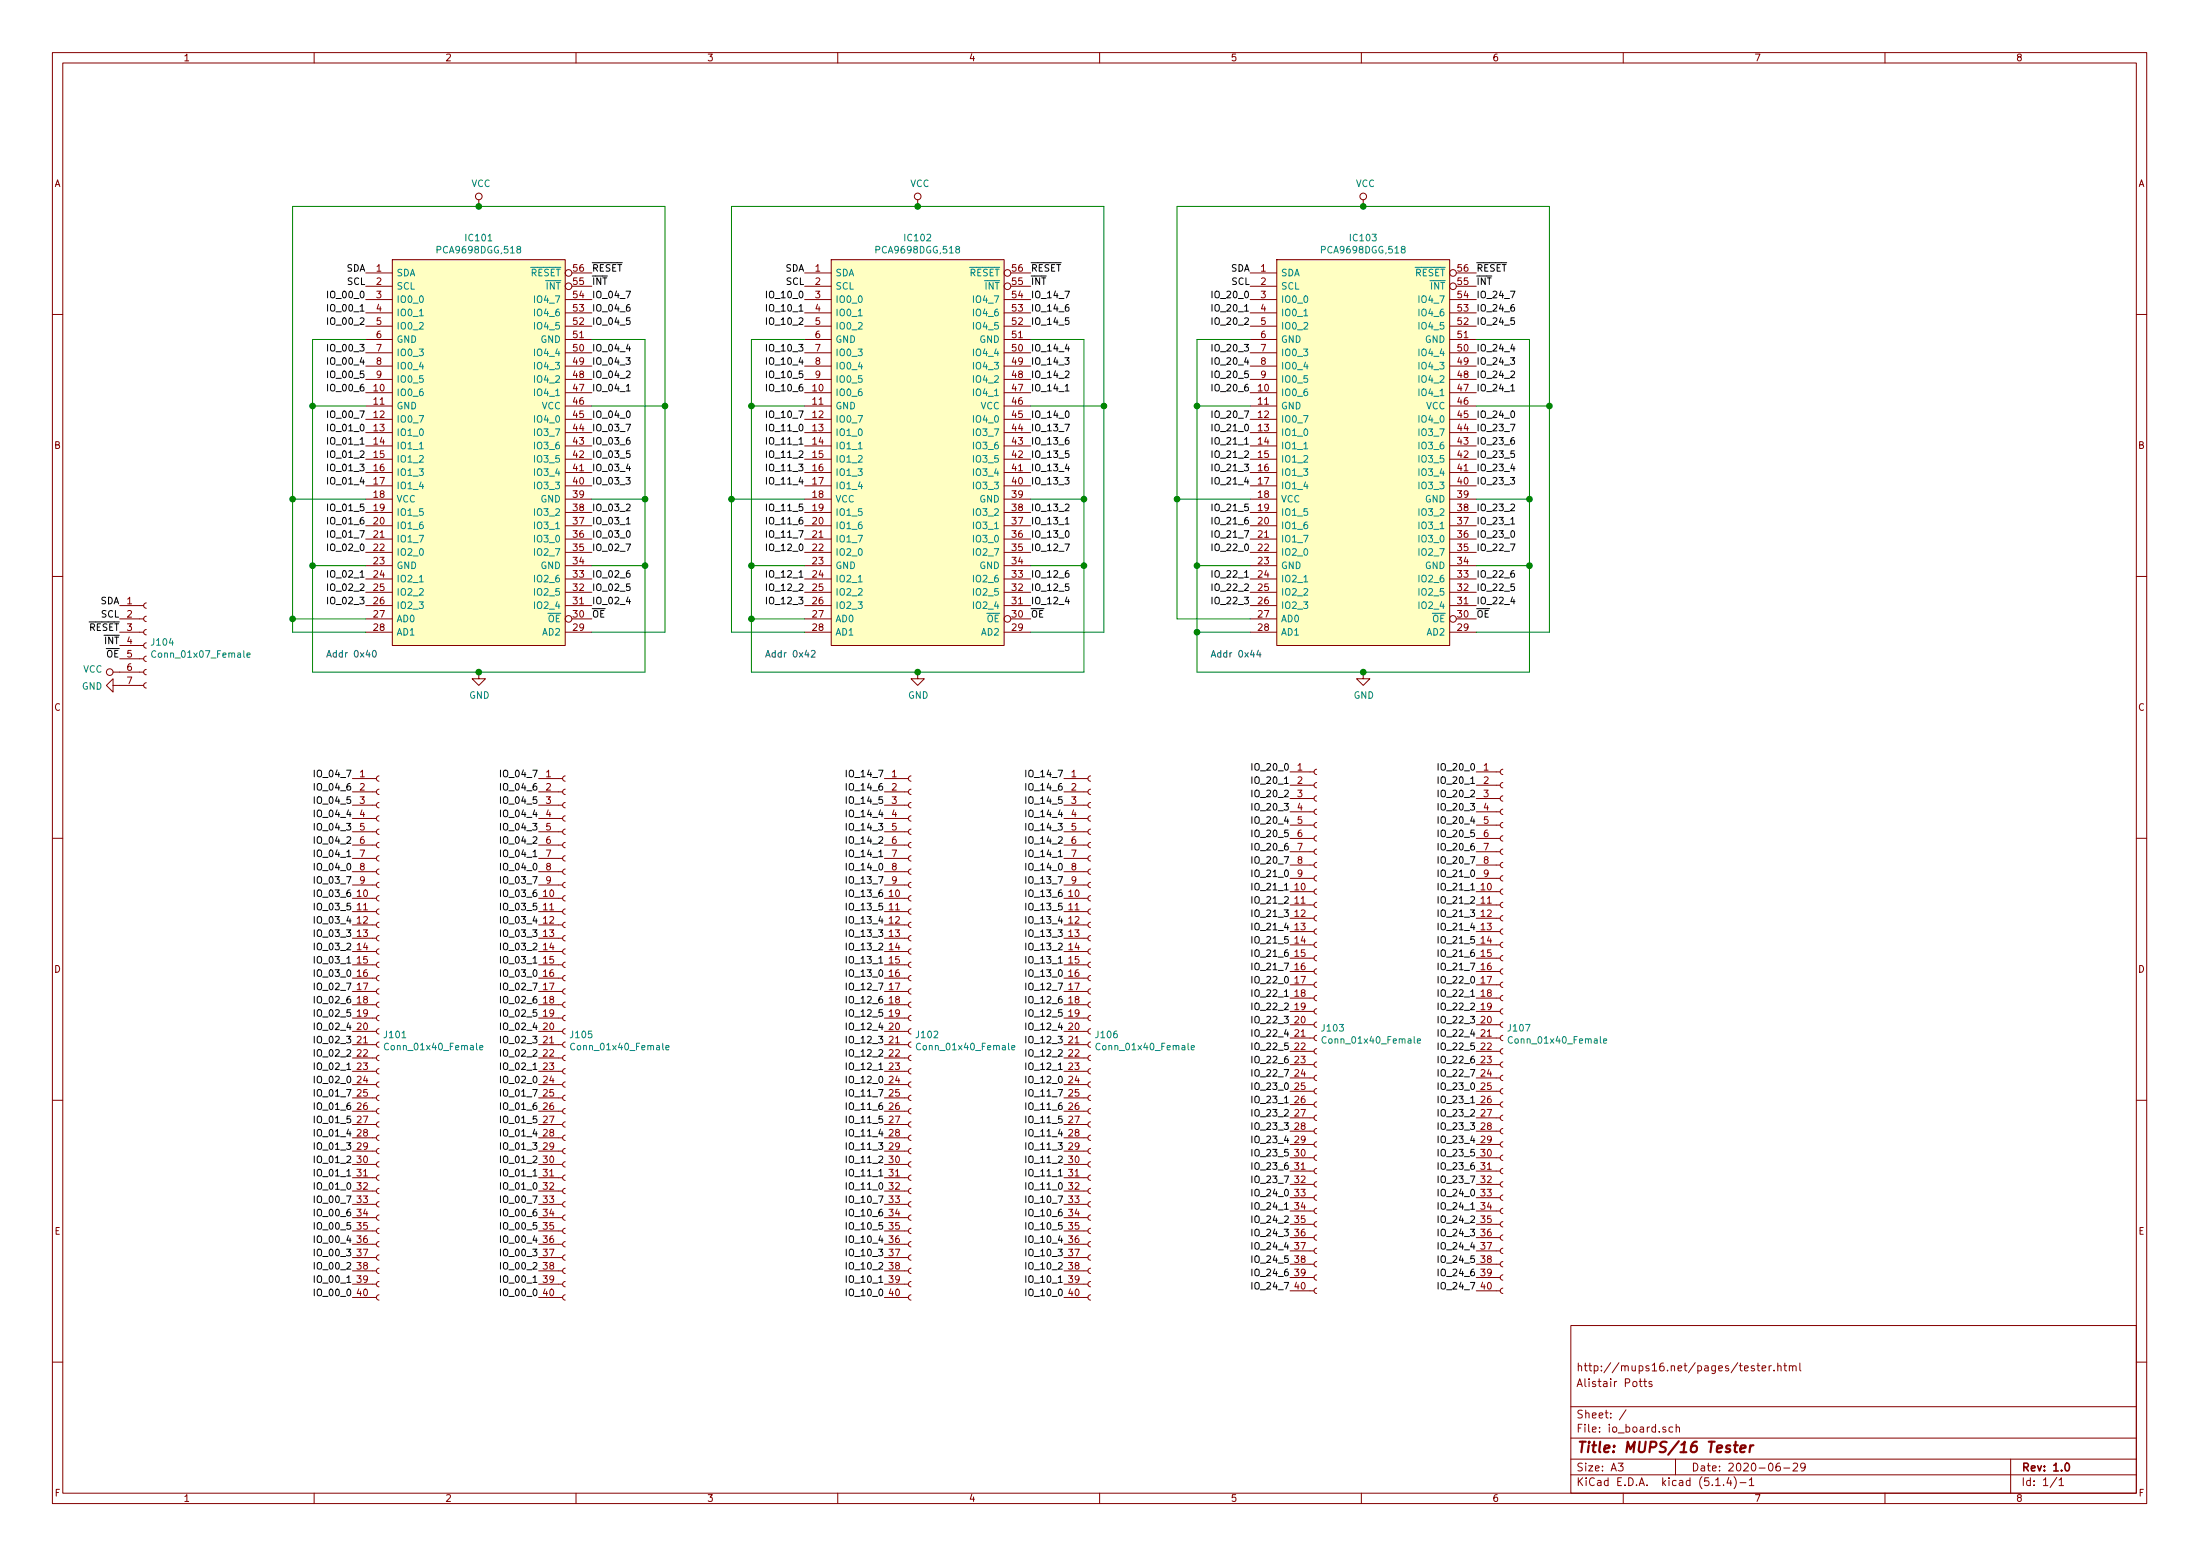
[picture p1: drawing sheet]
EESchema Schematic File Version 4
EELAYER 30 0
EELAYER END
$Descr A3 16535 11693
encoding utf-8
Sheet 1 1
Title "MUPS/16 Tester"
Date "2020-06-29"
Rev "1.0"
Comp ""
Comment1 "Alistair Potts"
Comment2 "http://mups16.net/pages/tester.html"
Comment3 ""
Comment4 ""
$EndDescr
$Comp
L SamacSys_Parts:PCA9698DGG,518 IC101
U 1 1
P 2750 2050
F 0 "IC101" H 3600 2315 50  0000 C CNN
F 1 "PCA9698DGG,518" H 3600 2224 50  0000 C CNN
F 2 "SamacSys_Parts:SOP50P810X120-56N" H 4300 2150 50  0001 L CNN
F 3 "http://www.nxp.com/docs/en/data-sheet/PCA9698.pdf" H 4300 2050 50  0001 L CNN
F 4 "Interface - I/O Expanders 40BT I2C FM+TPGPIO IN-RS-PU OE" H 4300 1950 50  0001 L CNN "Description"
F 5 "1.2" H 4300 1850 50  0001 L CNN "Height"
F 6 "771-PCA9698DGG-T" H 4300 1750 50  0001 L CNN "Mouser Part Number"
F 7 "https://www.mouser.co.uk/ProductDetail/NXP-Semiconductors/PCA9698DGG518?qs=LOCUfHb8d9vt%2F8QN9%2FBdTQ%3D%3D" H 4300 1650 50  0001 L CNN "Mouser Price/Stock"
F 8 "NXP" H 4300 1550 50  0001 L CNN "Manufacturer_Name"
F 9 "PCA9698DGG,518" H 4300 1450 50  0001 L CNN "Manufacturer_Part_Number"
	1    2750 2050
	1    0    0    -1  
$EndComp
$Comp
L Connector:Conn_01x40_Female J101
U 1 1
P 2850 7750
F 0 "J101" H 2878 7726 50  0000 L CNN
F 1 "Conn_01x40_Female" H 2878 7635 50  0000 L CNN
F 2 "Connector_PinSocket_2.54mm:PinSocket_2x20_P2.54mm_Vertical" H 2850 7750 50  0001 C CNN
F 3 "~" H 2850 7750 50  0001 C CNN
	1    2850 7750
	1    0    0    -1  
$EndComp
$Comp
L Connector:Conn_01x40_Female J102
U 1 1
P 6850 7750
F 0 "J102" H 6878 7726 50  0000 L CNN
F 1 "Conn_01x40_Female" H 6878 7635 50  0000 L CNN
F 2 "Connector_PinSocket_2.54mm:PinSocket_2x20_P2.54mm_Vertical" H 6850 7750 50  0001 C CNN
F 3 "~" H 6850 7750 50  0001 C CNN
	1    6850 7750
	1    0    0    -1  
$EndComp
$Comp
L Connector:Conn_01x40_Female J103
U 1 1
P 9900 7700
F 0 "J103" H 9928 7676 50  0000 L CNN
F 1 "Conn_01x40_Female" H 9928 7585 50  0000 L CNN
F 2 "Connector_PinSocket_2.54mm:PinSocket_2x20_P2.54mm_Vertical" H 9900 7700 50  0001 C CNN
F 3 "~" H 9900 7700 50  0001 C CNN
	1    9900 7700
	1    0    0    -1  
$EndComp
Text Label 2750 2250 2    50   ~ 0
IO_00_0
Text Label 2750 2350 2    50   ~ 0
IO_00_1
Text Label 2750 2450 2    50   ~ 0
IO_00_2
Text Label 2750 2650 2    50   ~ 0
IO_00_3
Text Label 2750 2750 2    50   ~ 0
IO_00_4
Text Label 2750 2850 2    50   ~ 0
IO_00_5
Text Label 2750 2950 2    50   ~ 0
IO_00_6
Text Label 2750 3150 2    50   ~ 0
IO_00_7
Text Label 2750 3250 2    50   ~ 0
IO_01_0
Text Label 2750 3350 2    50   ~ 0
IO_01_1
Text Label 2750 3450 2    50   ~ 0
IO_01_2
Text Label 2750 3550 2    50   ~ 0
IO_01_3
Text Label 2750 3650 2    50   ~ 0
IO_01_4
Text Label 2750 3850 2    50   ~ 0
IO_01_5
Text Label 2750 3950 2    50   ~ 0
IO_01_6
Text Label 2750 4050 2    50   ~ 0
IO_01_7
Text Label 2750 4150 2    50   ~ 0
IO_02_0
Text Label 2750 4350 2    50   ~ 0
IO_02_1
Text Label 2750 4450 2    50   ~ 0
IO_02_2
Text Label 2750 4550 2    50   ~ 0
IO_02_3
Text Label 4450 4550 0    50   ~ 0
IO_02_4
Text Label 4450 4450 0    50   ~ 0
IO_02_5
Text Label 4450 4350 0    50   ~ 0
IO_02_6
Text Label 4450 4150 0    50   ~ 0
IO_02_7
Text Label 4450 4050 0    50   ~ 0
IO_03_0
Text Label 4450 3950 0    50   ~ 0
IO_03_1
Text Label 4450 3850 0    50   ~ 0
IO_03_2
Text Label 4450 3650 0    50   ~ 0
IO_03_3
Text Label 4450 3550 0    50   ~ 0
IO_03_4
Text Label 4450 3450 0    50   ~ 0
IO_03_5
Text Label 4450 3350 0    50   ~ 0
IO_03_6
Text Label 4450 3250 0    50   ~ 0
IO_03_7
Text Label 4450 3150 0    50   ~ 0
IO_04_0
Text Label 4450 2950 0    50   ~ 0
IO_04_1
Text Label 4450 2850 0    50   ~ 0
IO_04_2
Text Label 4450 2750 0    50   ~ 0
IO_04_3
Text Label 4450 2650 0    50   ~ 0
IO_04_4
Text Label 4450 2450 0    50   ~ 0
IO_04_5
Text Label 4450 2350 0    50   ~ 0
IO_04_6
Text Label 4450 2250 0    50   ~ 0
IO_04_7
Text Label 2750 2050 2    50   ~ 0
SDA
Text Label 2750 2150 2    50   ~ 0
SCL
$Comp
L power:GND #PWR0102
U 1 1
P 3600 5050
F 0 "#PWR0102" H 3600 4800 50  0001 C CNN
F 1 "GND" H 3605 4877 50  0000 C CNN
F 2 "" H 3600 5050 50  0001 C CNN
F 3 "" H 3600 5050 50  0001 C CNN
	1    3600 5050
	1    0    0    -1  
$EndComp
Wire Wire Line
	2750 2550 2350 2550
Wire Wire Line
	2350 2550 2350 3050
Wire Wire Line
	2350 5050 3600 5050
Wire Wire Line
	3600 5050 4850 5050
Wire Wire Line
	4850 2550 4450 2550
Connection ~ 3600 5050
Wire Wire Line
	4450 3750 4850 3750
Connection ~ 4850 3750
Wire Wire Line
	4850 3750 4850 2550
Wire Wire Line
	4450 4250 4850 4250
Connection ~ 4850 4250
Wire Wire Line
	4850 4250 4850 3750
Wire Wire Line
	2750 4250 2350 4250
Connection ~ 2350 4250
Wire Wire Line
	2350 4250 2350 5050
Wire Wire Line
	2750 3050 2350 3050
Connection ~ 2350 3050
Wire Wire Line
	2350 3050 2350 4250
Wire Wire Line
	2750 3750 2200 3750
Wire Wire Line
	2200 3750 2200 1550
Wire Wire Line
	2200 1550 3600 1550
$Comp
L power:VCC #PWR0101
U 1 1
P 3600 1550
F 0 "#PWR0101" H 3600 1400 50  0001 C CNN
F 1 "VCC" H 3617 1723 50  0000 C CNN
F 2 "" H 3600 1550 50  0001 C CNN
F 3 "" H 3600 1550 50  0001 C CNN
	1    3600 1550
	1    0    0    -1  
$EndComp
Wire Wire Line
	4450 3050 5000 3050
Wire Wire Line
	5000 3050 5000 1550
Wire Wire Line
	5000 1550 3600 1550
Connection ~ 3600 1550
Text Label 4450 4650 0    50   ~ 0
~OE
Text Label 4450 2050 0    50   ~ 0
~RESET
Text Label 4450 2150 0    50   ~ 0
~INT
$Comp
L SamacSys_Parts:PCA9698DGG,518 IC103
U 1 1
P 9400 2050
F 0 "IC103" H 10250 2315 50  0000 C CNN
F 1 "PCA9698DGG,518" H 10250 2224 50  0000 C CNN
F 2 "SamacSys_Parts:SOP50P810X120-56N" H 10950 2150 50  0001 L CNN
F 3 "http://www.nxp.com/docs/en/data-sheet/PCA9698.pdf" H 10950 2050 50  0001 L CNN
F 4 "Interface - I/O Expanders 40BT I2C FM+TPGPIO IN-RS-PU OE" H 10950 1950 50  0001 L CNN "Description"
F 5 "1.2" H 10950 1850 50  0001 L CNN "Height"
F 6 "771-PCA9698DGG-T" H 10950 1750 50  0001 L CNN "Mouser Part Number"
F 7 "https://www.mouser.co.uk/ProductDetail/NXP-Semiconductors/PCA9698DGG518?qs=LOCUfHb8d9vt%2F8QN9%2FBdTQ%3D%3D" H 10950 1650 50  0001 L CNN "Mouser Price/Stock"
F 8 "NXP" H 10950 1550 50  0001 L CNN "Manufacturer_Name"
F 9 "PCA9698DGG,518" H 10950 1450 50  0001 L CNN "Manufacturer_Part_Number"
	1    9400 2050
	1    0    0    -1  
$EndComp
Text Label 9400 2250 2    50   ~ 0
IO_20_0
Text Label 9400 2350 2    50   ~ 0
IO_20_1
Text Label 9400 2450 2    50   ~ 0
IO_20_2
Text Label 9400 2650 2    50   ~ 0
IO_20_3
Text Label 9400 2750 2    50   ~ 0
IO_20_4
Text Label 9400 2850 2    50   ~ 0
IO_20_5
Text Label 9400 2950 2    50   ~ 0
IO_20_6
Text Label 9400 3150 2    50   ~ 0
IO_20_7
Text Label 9400 3250 2    50   ~ 0
IO_21_0
Text Label 9400 3350 2    50   ~ 0
IO_21_1
Text Label 9400 3450 2    50   ~ 0
IO_21_2
Text Label 9400 3550 2    50   ~ 0
IO_21_3
Text Label 9400 3650 2    50   ~ 0
IO_21_4
Text Label 9400 3850 2    50   ~ 0
IO_21_5
Text Label 9400 3950 2    50   ~ 0
IO_21_6
Text Label 9400 4050 2    50   ~ 0
IO_21_7
Text Label 9400 4150 2    50   ~ 0
IO_22_0
Text Label 9400 4350 2    50   ~ 0
IO_22_1
Text Label 9400 4450 2    50   ~ 0
IO_22_2
Text Label 9400 4550 2    50   ~ 0
IO_22_3
Text Label 11100 4550 0    50   ~ 0
IO_22_4
Text Label 11100 4450 0    50   ~ 0
IO_22_5
Text Label 11100 4350 0    50   ~ 0
IO_22_6
Text Label 11100 4150 0    50   ~ 0
IO_22_7
Text Label 11100 4050 0    50   ~ 0
IO_23_0
Text Label 11100 3950 0    50   ~ 0
IO_23_1
Text Label 11100 3850 0    50   ~ 0
IO_23_2
Text Label 11100 3650 0    50   ~ 0
IO_23_3
Text Label 11100 3550 0    50   ~ 0
IO_23_4
Text Label 11100 3450 0    50   ~ 0
IO_23_5
Text Label 11100 3350 0    50   ~ 0
IO_23_6
Text Label 11100 3250 0    50   ~ 0
IO_23_7
Text Label 11100 3150 0    50   ~ 0
IO_24_0
Text Label 11100 2950 0    50   ~ 0
IO_24_1
Text Label 11100 2850 0    50   ~ 0
IO_24_2
Text Label 11100 2750 0    50   ~ 0
IO_24_3
Text Label 11100 2650 0    50   ~ 0
IO_24_4
Text Label 11100 2450 0    50   ~ 0
IO_24_5
Text Label 11100 2350 0    50   ~ 0
IO_24_6
Text Label 11100 2250 0    50   ~ 0
IO_24_7
Text Label 9400 2050 2    50   ~ 0
SDA
Text Label 9400 2150 2    50   ~ 0
SCL
$Comp
L power:GND #PWR0106
U 1 1
P 10250 5050
F 0 "#PWR0106" H 10250 4800 50  0001 C CNN
F 1 "GND" H 10255 4877 50  0000 C CNN
F 2 "" H 10250 5050 50  0001 C CNN
F 3 "" H 10250 5050 50  0001 C CNN
	1    10250 5050
	1    0    0    -1  
$EndComp
Wire Wire Line
	9400 2550 9000 2550
Wire Wire Line
	9000 2550 9000 3050
Wire Wire Line
	9000 5050 10250 5050
Wire Wire Line
	10250 5050 11500 5050
Wire Wire Line
	11500 5050 11500 4250
Wire Wire Line
	11500 2550 11100 2550
Connection ~ 10250 5050
Wire Wire Line
	11100 3750 11500 3750
Connection ~ 11500 3750
Wire Wire Line
	11500 3750 11500 2550
Wire Wire Line
	11100 4250 11500 4250
Connection ~ 11500 4250
Wire Wire Line
	11500 4250 11500 3750
Wire Wire Line
	9400 4250 9000 4250
Connection ~ 9000 4250
Wire Wire Line
	9000 4250 9000 4750
Wire Wire Line
	9400 3050 9000 3050
Connection ~ 9000 3050
Wire Wire Line
	9000 3050 9000 4250
Wire Wire Line
	9400 3750 8850 3750
Wire Wire Line
	8850 3750 8850 1550
Wire Wire Line
	8850 1550 10250 1550
$Comp
L power:VCC #PWR0105
U 1 1
P 10250 1550
F 0 "#PWR0105" H 10250 1400 50  0001 C CNN
F 1 "VCC" H 10267 1723 50  0000 C CNN
F 2 "" H 10250 1550 50  0001 C CNN
F 3 "" H 10250 1550 50  0001 C CNN
	1    10250 1550
	1    0    0    -1  
$EndComp
Wire Wire Line
	11100 3050 11650 3050
Wire Wire Line
	11650 3050 11650 1550
Wire Wire Line
	11650 1550 10250 1550
Connection ~ 10250 1550
Text Label 11100 4650 0    50   ~ 0
~OE
Text Label 11100 2050 0    50   ~ 0
~RESET
Text Label 11100 2150 0    50   ~ 0
~INT
Text Label 7750 2150 0    50   ~ 0
~INT
Text Label 7750 2050 0    50   ~ 0
~RESET
Text Label 7750 4650 0    50   ~ 0
~OE
Connection ~ 6900 1550
Wire Wire Line
	8300 1550 6900 1550
Wire Wire Line
	8300 3050 8300 1550
Wire Wire Line
	7750 3050 8300 3050
$Comp
L power:VCC #PWR0103
U 1 1
P 6900 1550
F 0 "#PWR0103" H 6900 1400 50  0001 C CNN
F 1 "VCC" H 6917 1723 50  0000 C CNN
F 2 "" H 6900 1550 50  0001 C CNN
F 3 "" H 6900 1550 50  0001 C CNN
	1    6900 1550
	1    0    0    -1  
$EndComp
Wire Wire Line
	5500 1550 6900 1550
Wire Wire Line
	5500 3750 5500 1550
Wire Wire Line
	6050 3750 5500 3750
Wire Wire Line
	5650 3050 5650 4250
Connection ~ 5650 3050
Wire Wire Line
	6050 3050 5650 3050
Wire Wire Line
	5650 4250 5650 4650
Connection ~ 5650 4250
Wire Wire Line
	6050 4250 5650 4250
Wire Wire Line
	8150 4250 8150 3750
Connection ~ 8150 4250
Wire Wire Line
	7750 4250 8150 4250
Wire Wire Line
	8150 3750 8150 2550
Connection ~ 8150 3750
Wire Wire Line
	7750 3750 8150 3750
Connection ~ 6900 5050
Wire Wire Line
	8150 2550 7750 2550
Wire Wire Line
	8150 5050 8150 4250
Wire Wire Line
	6900 5050 8150 5050
Wire Wire Line
	5650 5050 6900 5050
Wire Wire Line
	5650 2550 5650 3050
Wire Wire Line
	6050 2550 5650 2550
$Comp
L power:GND #PWR0104
U 1 1
P 6900 5050
F 0 "#PWR0104" H 6900 4800 50  0001 C CNN
F 1 "GND" H 6905 4877 50  0000 C CNN
F 2 "" H 6900 5050 50  0001 C CNN
F 3 "" H 6900 5050 50  0001 C CNN
	1    6900 5050
	1    0    0    -1  
$EndComp
Text Label 6050 2150 2    50   ~ 0
SCL
Text Label 6050 2050 2    50   ~ 0
SDA
Text Label 7750 2250 0    50   ~ 0
IO_14_7
Text Label 7750 2350 0    50   ~ 0
IO_14_6
Text Label 7750 2450 0    50   ~ 0
IO_14_5
Text Label 7750 2650 0    50   ~ 0
IO_14_4
Text Label 7750 2750 0    50   ~ 0
IO_14_3
Text Label 7750 2850 0    50   ~ 0
IO_14_2
Text Label 7750 2950 0    50   ~ 0
IO_14_1
Text Label 7750 3150 0    50   ~ 0
IO_14_0
Text Label 7750 3250 0    50   ~ 0
IO_13_7
Text Label 7750 3350 0    50   ~ 0
IO_13_6
Text Label 7750 3450 0    50   ~ 0
IO_13_5
Text Label 7750 3550 0    50   ~ 0
IO_13_4
Text Label 7750 3650 0    50   ~ 0
IO_13_3
Text Label 7750 3850 0    50   ~ 0
IO_13_2
Text Label 7750 3950 0    50   ~ 0
IO_13_1
Text Label 7750 4050 0    50   ~ 0
IO_13_0
Text Label 7750 4150 0    50   ~ 0
IO_12_7
Text Label 7750 4350 0    50   ~ 0
IO_12_6
Text Label 7750 4450 0    50   ~ 0
IO_12_5
Text Label 7750 4550 0    50   ~ 0
IO_12_4
Text Label 6050 4550 2    50   ~ 0
IO_12_3
Text Label 6050 4450 2    50   ~ 0
IO_12_2
Text Label 6050 4350 2    50   ~ 0
IO_12_1
Text Label 6050 4150 2    50   ~ 0
IO_12_0
Text Label 6050 4050 2    50   ~ 0
IO_11_7
Text Label 6050 3950 2    50   ~ 0
IO_11_6
Text Label 6050 3850 2    50   ~ 0
IO_11_5
Text Label 6050 3650 2    50   ~ 0
IO_11_4
Text Label 6050 3550 2    50   ~ 0
IO_11_3
Text Label 6050 3450 2    50   ~ 0
IO_11_2
Text Label 6050 3350 2    50   ~ 0
IO_11_1
Text Label 6050 3250 2    50   ~ 0
IO_11_0
Text Label 6050 3150 2    50   ~ 0
IO_10_7
Text Label 6050 2950 2    50   ~ 0
IO_10_6
Text Label 6050 2850 2    50   ~ 0
IO_10_5
Text Label 6050 2750 2    50   ~ 0
IO_10_4
Text Label 6050 2650 2    50   ~ 0
IO_10_3
Text Label 6050 2450 2    50   ~ 0
IO_10_2
Text Label 6050 2350 2    50   ~ 0
IO_10_1
Text Label 6050 2250 2    50   ~ 0
IO_10_0
$Comp
L SamacSys_Parts:PCA9698DGG,518 IC102
U 1 1
P 6050 2050
F 0 "IC102" H 6900 2315 50  0000 C CNN
F 1 "PCA9698DGG,518" H 6900 2224 50  0000 C CNN
F 2 "SamacSys_Parts:SOP50P810X120-56N" H 7600 2150 50  0001 L CNN
F 3 "http://www.nxp.com/docs/en/data-sheet/PCA9698.pdf" H 7600 2050 50  0001 L CNN
F 4 "Interface - I/O Expanders 40BT I2C FM+TPGPIO IN-RS-PU OE" H 7600 1950 50  0001 L CNN "Description"
F 5 "1.2" H 7600 1850 50  0001 L CNN "Height"
F 6 "771-PCA9698DGG-T" H 7600 1750 50  0001 L CNN "Mouser Part Number"
F 7 "https://www.mouser.co.uk/ProductDetail/NXP-Semiconductors/PCA9698DGG518?qs=LOCUfHb8d9vt%2F8QN9%2FBdTQ%3D%3D" H 7600 1650 50  0001 L CNN "Mouser Price/Stock"
F 8 "NXP" H 7600 1550 50  0001 L CNN "Manufacturer_Name"
F 9 "PCA9698DGG,518" H 7600 1450 50  0001 L CNN "Manufacturer_Part_Number"
	1    6050 2050
	1    0    0    -1  
$EndComp
Wire Wire Line
	2750 4650 2200 4650
Wire Wire Line
	2200 4650 2200 3750
Connection ~ 2200 3750
Wire Wire Line
	2750 4750 2200 4750
Wire Wire Line
	2200 4750 2200 4650
Connection ~ 2200 4650
Wire Wire Line
	4850 5050 4850 4250
Wire Wire Line
	4450 4750 5000 4750
Wire Wire Line
	5000 4750 5000 3050
Connection ~ 5000 3050
Wire Wire Line
	6050 4650 5650 4650
Connection ~ 5650 4650
Wire Wire Line
	5650 4650 5650 5050
Wire Wire Line
	6050 4750 5500 4750
Wire Wire Line
	5500 4750 5500 3750
Connection ~ 5500 3750
Wire Wire Line
	7750 4750 8300 4750
Wire Wire Line
	8300 4750 8300 3050
Connection ~ 8300 3050
Wire Wire Line
	9400 4650 8850 4650
Wire Wire Line
	8850 4650 8850 3750
Connection ~ 8850 3750
Wire Wire Line
	9400 4750 9000 4750
Connection ~ 9000 4750
Wire Wire Line
	9000 4750 9000 5050
Wire Wire Line
	11100 4750 11650 4750
Wire Wire Line
	11650 4750 11650 3050
Connection ~ 11650 3050
Text Notes 2450 4950 0    50   ~ 0
Addr 0x40
Text Notes 5750 4950 0    50   ~ 0
Addr 0x42
Text Notes 9100 4950 0    50   ~ 0
Addr 0x44
Text Label 6650 9750 2    50   ~ 0
IO_10_0
Text Label 6650 9650 2    50   ~ 0
IO_10_1
Text Label 6650 9550 2    50   ~ 0
IO_10_2
Text Label 6650 9450 2    50   ~ 0
IO_10_3
Text Label 6650 9350 2    50   ~ 0
IO_10_4
Text Label 6650 9250 2    50   ~ 0
IO_10_5
Text Label 6650 9150 2    50   ~ 0
IO_10_6
Text Label 6650 9050 2    50   ~ 0
IO_10_7
Text Label 6650 8950 2    50   ~ 0
IO_11_0
Text Label 6650 8850 2    50   ~ 0
IO_11_1
Text Label 6650 8750 2    50   ~ 0
IO_11_2
Text Label 6650 8650 2    50   ~ 0
IO_11_3
Text Label 6650 8550 2    50   ~ 0
IO_11_4
Text Label 6650 8450 2    50   ~ 0
IO_11_5
Text Label 6650 8350 2    50   ~ 0
IO_11_6
Text Label 6650 8250 2    50   ~ 0
IO_11_7
Text Label 6650 8150 2    50   ~ 0
IO_12_0
Text Label 6650 8050 2    50   ~ 0
IO_12_1
Text Label 6650 7950 2    50   ~ 0
IO_12_2
Text Label 6650 7850 2    50   ~ 0
IO_12_3
Text Label 6650 7750 2    50   ~ 0
IO_12_4
Text Label 6650 7650 2    50   ~ 0
IO_12_5
Text Label 6650 7550 2    50   ~ 0
IO_12_6
Text Label 6650 7450 2    50   ~ 0
IO_12_7
Text Label 6650 7350 2    50   ~ 0
IO_13_0
Text Label 6650 7250 2    50   ~ 0
IO_13_1
Text Label 6650 7150 2    50   ~ 0
IO_13_2
Text Label 6650 7050 2    50   ~ 0
IO_13_3
Text Label 6650 6950 2    50   ~ 0
IO_13_4
Text Label 6650 6850 2    50   ~ 0
IO_13_5
Text Label 6650 6750 2    50   ~ 0
IO_13_6
Text Label 6650 6650 2    50   ~ 0
IO_13_7
Text Label 6650 6550 2    50   ~ 0
IO_14_0
Text Label 6650 6450 2    50   ~ 0
IO_14_1
Text Label 6650 6350 2    50   ~ 0
IO_14_2
Text Label 6650 6250 2    50   ~ 0
IO_14_3
Text Label 6650 6150 2    50   ~ 0
IO_14_4
Text Label 6650 6050 2    50   ~ 0
IO_14_5
Text Label 6650 5950 2    50   ~ 0
IO_14_6
Text Label 6650 5850 2    50   ~ 0
IO_14_7
Text Label 9700 5800 2    50   ~ 0
IO_20_0
Text Label 9700 5900 2    50   ~ 0
IO_20_1
Text Label 9700 6000 2    50   ~ 0
IO_20_2
Text Label 9700 6100 2    50   ~ 0
IO_20_3
Text Label 9700 6200 2    50   ~ 0
IO_20_4
Text Label 9700 6300 2    50   ~ 0
IO_20_5
Text Label 9700 6400 2    50   ~ 0
IO_20_6
Text Label 9700 6500 2    50   ~ 0
IO_20_7
Text Label 9700 6600 2    50   ~ 0
IO_21_0
Text Label 9700 6700 2    50   ~ 0
IO_21_1
Text Label 9700 6800 2    50   ~ 0
IO_21_2
Text Label 9700 6900 2    50   ~ 0
IO_21_3
Text Label 9700 7000 2    50   ~ 0
IO_21_4
Text Label 9700 7100 2    50   ~ 0
IO_21_5
Text Label 9700 7200 2    50   ~ 0
IO_21_6
Text Label 9700 7300 2    50   ~ 0
IO_21_7
Text Label 9700 7400 2    50   ~ 0
IO_22_0
Text Label 9700 7500 2    50   ~ 0
IO_22_1
Text Label 9700 7600 2    50   ~ 0
IO_22_2
Text Label 9700 7700 2    50   ~ 0
IO_22_3
Text Label 9700 7800 2    50   ~ 0
IO_22_4
Text Label 9700 7900 2    50   ~ 0
IO_22_5
Text Label 9700 8000 2    50   ~ 0
IO_22_6
Text Label 9700 8100 2    50   ~ 0
IO_22_7
Text Label 9700 8200 2    50   ~ 0
IO_23_0
Text Label 9700 8300 2    50   ~ 0
IO_23_1
Text Label 9700 8400 2    50   ~ 0
IO_23_2
Text Label 9700 8500 2    50   ~ 0
IO_23_3
Text Label 9700 8600 2    50   ~ 0
IO_23_4
Text Label 9700 8700 2    50   ~ 0
IO_23_5
Text Label 9700 8800 2    50   ~ 0
IO_23_6
Text Label 9700 8900 2    50   ~ 0
IO_23_7
Text Label 9700 9000 2    50   ~ 0
IO_24_0
Text Label 9700 9100 2    50   ~ 0
IO_24_1
Text Label 9700 9200 2    50   ~ 0
IO_24_2
Text Label 9700 9300 2    50   ~ 0
IO_24_3
Text Label 9700 9400 2    50   ~ 0
IO_24_4
Text Label 9700 9500 2    50   ~ 0
IO_24_5
Text Label 9700 9600 2    50   ~ 0
IO_24_6
Text Label 9700 9700 2    50   ~ 0
IO_24_7
$Comp
L Connector:Conn_01x07_Female J104
U 1 1
P 1100 4850
F 0 "J104" H 1128 4876 50  0000 L CNN
F 1 "Conn_01x07_Female" H 1128 4785 50  0000 L CNN
F 2 "Connector_PinSocket_2.54mm:PinSocket_1x07_P2.54mm_Vertical" H 1100 4850 50  0001 C CNN
F 3 "~" H 1100 4850 50  0001 C CNN
	1    1100 4850
	1    0    0    -1  
$EndComp
Text Label 900  4550 2    50   ~ 0
SDA
Text Label 900  4650 2    50   ~ 0
SCL
Text Label 900  4750 2    50   ~ 0
~RESET
Text Label 900  4850 2    50   ~ 0
~INT
Text Label 900  4950 2    50   ~ 0
~OE
$Comp
L power:VCC #PWR0107
U 1 1
P 900 5050
F 0 "#PWR0107" H 900 4900 50  0001 C CNN
F 1 "VCC" V 918 5177 50  0000 L CNN
F 2 "" H 900 5050 50  0001 C CNN
F 3 "" H 900 5050 50  0001 C CNN
	1    900  5050
	0    -1   -1   0   
$EndComp
$Comp
L power:GND #PWR0108
U 1 1
P 900 5150
F 0 "#PWR0108" H 900 4900 50  0001 C CNN
F 1 "GND" V 905 5022 50  0000 R CNN
F 2 "" H 900 5150 50  0001 C CNN
F 3 "" H 900 5150 50  0001 C CNN
	1    900  5150
	0    1    1    0   
$EndComp
Text Label 2650 7850 2    50   ~ 0
IO_02_3
Text Label 2650 7950 2    50   ~ 0
IO_02_2
Text Label 2650 8050 2    50   ~ 0
IO_02_1
Text Label 2650 8150 2    50   ~ 0
IO_02_0
Text Label 2650 8250 2    50   ~ 0
IO_01_7
Text Label 2650 8350 2    50   ~ 0
IO_01_6
Text Label 2650 8450 2    50   ~ 0
IO_01_5
Text Label 2650 8550 2    50   ~ 0
IO_01_4
Text Label 2650 8650 2    50   ~ 0
IO_01_3
Text Label 2650 8750 2    50   ~ 0
IO_01_2
Text Label 2650 8850 2    50   ~ 0
IO_01_1
Text Label 2650 8950 2    50   ~ 0
IO_01_0
Text Label 2650 9050 2    50   ~ 0
IO_00_7
Text Label 2650 9150 2    50   ~ 0
IO_00_6
Text Label 2650 9250 2    50   ~ 0
IO_00_5
Text Label 2650 9350 2    50   ~ 0
IO_00_4
Text Label 2650 9450 2    50   ~ 0
IO_00_3
Text Label 2650 9550 2    50   ~ 0
IO_00_2
Text Label 2650 9650 2    50   ~ 0
IO_00_1
Text Label 2650 9750 2    50   ~ 0
IO_00_0
Text Label 2650 5850 2    50   ~ 0
IO_04_7
Text Label 2650 5950 2    50   ~ 0
IO_04_6
Text Label 2650 6050 2    50   ~ 0
IO_04_5
Text Label 2650 6150 2    50   ~ 0
IO_04_4
Text Label 2650 6250 2    50   ~ 0
IO_04_3
Text Label 2650 6350 2    50   ~ 0
IO_04_2
Text Label 2650 6450 2    50   ~ 0
IO_04_1
Text Label 2650 6550 2    50   ~ 0
IO_04_0
Text Label 2650 6650 2    50   ~ 0
IO_03_7
Text Label 2650 6750 2    50   ~ 0
IO_03_6
Text Label 2650 6850 2    50   ~ 0
IO_03_5
Text Label 2650 6950 2    50   ~ 0
IO_03_4
Text Label 2650 7050 2    50   ~ 0
IO_03_3
Text Label 2650 7150 2    50   ~ 0
IO_03_2
Text Label 2650 7250 2    50   ~ 0
IO_03_1
Text Label 2650 7350 2    50   ~ 0
IO_03_0
Text Label 2650 7450 2    50   ~ 0
IO_02_7
Text Label 2650 7550 2    50   ~ 0
IO_02_6
Text Label 2650 7650 2    50   ~ 0
IO_02_5
Text Label 2650 7750 2    50   ~ 0
IO_02_4
$Comp
L Connector:Conn_01x40_Female J105
U 1 1
P 4250 7750
F 0 "J105" H 4278 7726 50  0000 L CNN
F 1 "Conn_01x40_Female" H 4278 7635 50  0000 L CNN
F 2 "Connector_PinSocket_2.54mm:PinSocket_2x20_P2.54mm_Vertical" H 4250 7750 50  0001 C CNN
F 3 "~" H 4250 7750 50  0001 C CNN
	1    4250 7750
	1    0    0    -1  
$EndComp
Text Label 4050 7850 2    50   ~ 0
IO_02_3
Text Label 4050 7950 2    50   ~ 0
IO_02_2
Text Label 4050 8050 2    50   ~ 0
IO_02_1
Text Label 4050 8150 2    50   ~ 0
IO_02_0
Text Label 4050 8250 2    50   ~ 0
IO_01_7
Text Label 4050 8350 2    50   ~ 0
IO_01_6
Text Label 4050 8450 2    50   ~ 0
IO_01_5
Text Label 4050 8550 2    50   ~ 0
IO_01_4
Text Label 4050 8650 2    50   ~ 0
IO_01_3
Text Label 4050 8750 2    50   ~ 0
IO_01_2
Text Label 4050 8850 2    50   ~ 0
IO_01_1
Text Label 4050 8950 2    50   ~ 0
IO_01_0
Text Label 4050 9050 2    50   ~ 0
IO_00_7
Text Label 4050 9150 2    50   ~ 0
IO_00_6
Text Label 4050 9250 2    50   ~ 0
IO_00_5
Text Label 4050 9350 2    50   ~ 0
IO_00_4
Text Label 4050 9450 2    50   ~ 0
IO_00_3
Text Label 4050 9550 2    50   ~ 0
IO_00_2
Text Label 4050 9650 2    50   ~ 0
IO_00_1
Text Label 4050 9750 2    50   ~ 0
IO_00_0
Text Label 4050 5850 2    50   ~ 0
IO_04_7
Text Label 4050 5950 2    50   ~ 0
IO_04_6
Text Label 4050 6050 2    50   ~ 0
IO_04_5
Text Label 4050 6150 2    50   ~ 0
IO_04_4
Text Label 4050 6250 2    50   ~ 0
IO_04_3
Text Label 4050 6350 2    50   ~ 0
IO_04_2
Text Label 4050 6450 2    50   ~ 0
IO_04_1
Text Label 4050 6550 2    50   ~ 0
IO_04_0
Text Label 4050 6650 2    50   ~ 0
IO_03_7
Text Label 4050 6750 2    50   ~ 0
IO_03_6
Text Label 4050 6850 2    50   ~ 0
IO_03_5
Text Label 4050 6950 2    50   ~ 0
IO_03_4
Text Label 4050 7050 2    50   ~ 0
IO_03_3
Text Label 4050 7150 2    50   ~ 0
IO_03_2
Text Label 4050 7250 2    50   ~ 0
IO_03_1
Text Label 4050 7350 2    50   ~ 0
IO_03_0
Text Label 4050 7450 2    50   ~ 0
IO_02_7
Text Label 4050 7550 2    50   ~ 0
IO_02_6
Text Label 4050 7650 2    50   ~ 0
IO_02_5
Text Label 4050 7750 2    50   ~ 0
IO_02_4
$Comp
L Connector:Conn_01x40_Female J106
U 1 1
P 8200 7750
F 0 "J106" H 8228 7726 50  0000 L CNN
F 1 "Conn_01x40_Female" H 8228 7635 50  0000 L CNN
F 2 "Connector_PinSocket_2.54mm:PinSocket_2x20_P2.54mm_Vertical" H 8200 7750 50  0001 C CNN
F 3 "~" H 8200 7750 50  0001 C CNN
	1    8200 7750
	1    0    0    -1  
$EndComp
Text Label 8000 9750 2    50   ~ 0
IO_10_0
Text Label 8000 9650 2    50   ~ 0
IO_10_1
Text Label 8000 9550 2    50   ~ 0
IO_10_2
Text Label 8000 9450 2    50   ~ 0
IO_10_3
Text Label 8000 9350 2    50   ~ 0
IO_10_4
Text Label 8000 9250 2    50   ~ 0
IO_10_5
Text Label 8000 9150 2    50   ~ 0
IO_10_6
Text Label 8000 9050 2    50   ~ 0
IO_10_7
Text Label 8000 8950 2    50   ~ 0
IO_11_0
Text Label 8000 8850 2    50   ~ 0
IO_11_1
Text Label 8000 8750 2    50   ~ 0
IO_11_2
Text Label 8000 8650 2    50   ~ 0
IO_11_3
Text Label 8000 8550 2    50   ~ 0
IO_11_4
Text Label 8000 8450 2    50   ~ 0
IO_11_5
Text Label 8000 8350 2    50   ~ 0
IO_11_6
Text Label 8000 8250 2    50   ~ 0
IO_11_7
Text Label 8000 8150 2    50   ~ 0
IO_12_0
Text Label 8000 8050 2    50   ~ 0
IO_12_1
Text Label 8000 7950 2    50   ~ 0
IO_12_2
Text Label 8000 7850 2    50   ~ 0
IO_12_3
Text Label 8000 7750 2    50   ~ 0
IO_12_4
Text Label 8000 7650 2    50   ~ 0
IO_12_5
Text Label 8000 7550 2    50   ~ 0
IO_12_6
Text Label 8000 7450 2    50   ~ 0
IO_12_7
Text Label 8000 7350 2    50   ~ 0
IO_13_0
Text Label 8000 7250 2    50   ~ 0
IO_13_1
Text Label 8000 7150 2    50   ~ 0
IO_13_2
Text Label 8000 7050 2    50   ~ 0
IO_13_3
Text Label 8000 6950 2    50   ~ 0
IO_13_4
Text Label 8000 6850 2    50   ~ 0
IO_13_5
Text Label 8000 6750 2    50   ~ 0
IO_13_6
Text Label 8000 6650 2    50   ~ 0
IO_13_7
Text Label 8000 6550 2    50   ~ 0
IO_14_0
Text Label 8000 6450 2    50   ~ 0
IO_14_1
Text Label 8000 6350 2    50   ~ 0
IO_14_2
Text Label 8000 6250 2    50   ~ 0
IO_14_3
Text Label 8000 6150 2    50   ~ 0
IO_14_4
Text Label 8000 6050 2    50   ~ 0
IO_14_5
Text Label 8000 5950 2    50   ~ 0
IO_14_6
Text Label 8000 5850 2    50   ~ 0
IO_14_7
$Comp
L Connector:Conn_01x40_Female J107
U 1 1
P 11300 7700
F 0 "J107" H 11328 7676 50  0000 L CNN
F 1 "Conn_01x40_Female" H 11328 7585 50  0000 L CNN
F 2 "Connector_PinSocket_2.54mm:PinSocket_2x20_P2.54mm_Vertical" H 11300 7700 50  0001 C CNN
F 3 "~" H 11300 7700 50  0001 C CNN
	1    11300 7700
	1    0    0    -1  
$EndComp
Text Label 11100 5800 2    50   ~ 0
IO_20_0
Text Label 11100 5900 2    50   ~ 0
IO_20_1
Text Label 11100 6000 2    50   ~ 0
IO_20_2
Text Label 11100 6100 2    50   ~ 0
IO_20_3
Text Label 11100 6200 2    50   ~ 0
IO_20_4
Text Label 11100 6300 2    50   ~ 0
IO_20_5
Text Label 11100 6400 2    50   ~ 0
IO_20_6
Text Label 11100 6500 2    50   ~ 0
IO_20_7
Text Label 11100 6600 2    50   ~ 0
IO_21_0
Text Label 11100 6700 2    50   ~ 0
IO_21_1
Text Label 11100 6800 2    50   ~ 0
IO_21_2
Text Label 11100 6900 2    50   ~ 0
IO_21_3
Text Label 11100 7000 2    50   ~ 0
IO_21_4
Text Label 11100 7100 2    50   ~ 0
IO_21_5
Text Label 11100 7200 2    50   ~ 0
IO_21_6
Text Label 11100 7300 2    50   ~ 0
IO_21_7
Text Label 11100 7400 2    50   ~ 0
IO_22_0
Text Label 11100 7500 2    50   ~ 0
IO_22_1
Text Label 11100 7600 2    50   ~ 0
IO_22_2
Text Label 11100 7700 2    50   ~ 0
IO_22_3
Text Label 11100 7800 2    50   ~ 0
IO_22_4
Text Label 11100 7900 2    50   ~ 0
IO_22_5
Text Label 11100 8000 2    50   ~ 0
IO_22_6
Text Label 11100 8100 2    50   ~ 0
IO_22_7
Text Label 11100 8200 2    50   ~ 0
IO_23_0
Text Label 11100 8300 2    50   ~ 0
IO_23_1
Text Label 11100 8400 2    50   ~ 0
IO_23_2
Text Label 11100 8500 2    50   ~ 0
IO_23_3
Text Label 11100 8600 2    50   ~ 0
IO_23_4
Text Label 11100 8700 2    50   ~ 0
IO_23_5
Text Label 11100 8800 2    50   ~ 0
IO_23_6
Text Label 11100 8900 2    50   ~ 0
IO_23_7
Text Label 11100 9000 2    50   ~ 0
IO_24_0
Text Label 11100 9100 2    50   ~ 0
IO_24_1
Text Label 11100 9200 2    50   ~ 0
IO_24_2
Text Label 11100 9300 2    50   ~ 0
IO_24_3
Text Label 11100 9400 2    50   ~ 0
IO_24_4
Text Label 11100 9500 2    50   ~ 0
IO_24_5
Text Label 11100 9600 2    50   ~ 0
IO_24_6
Text Label 11100 9700 2    50   ~ 0
IO_24_7
$EndSCHEMATC
